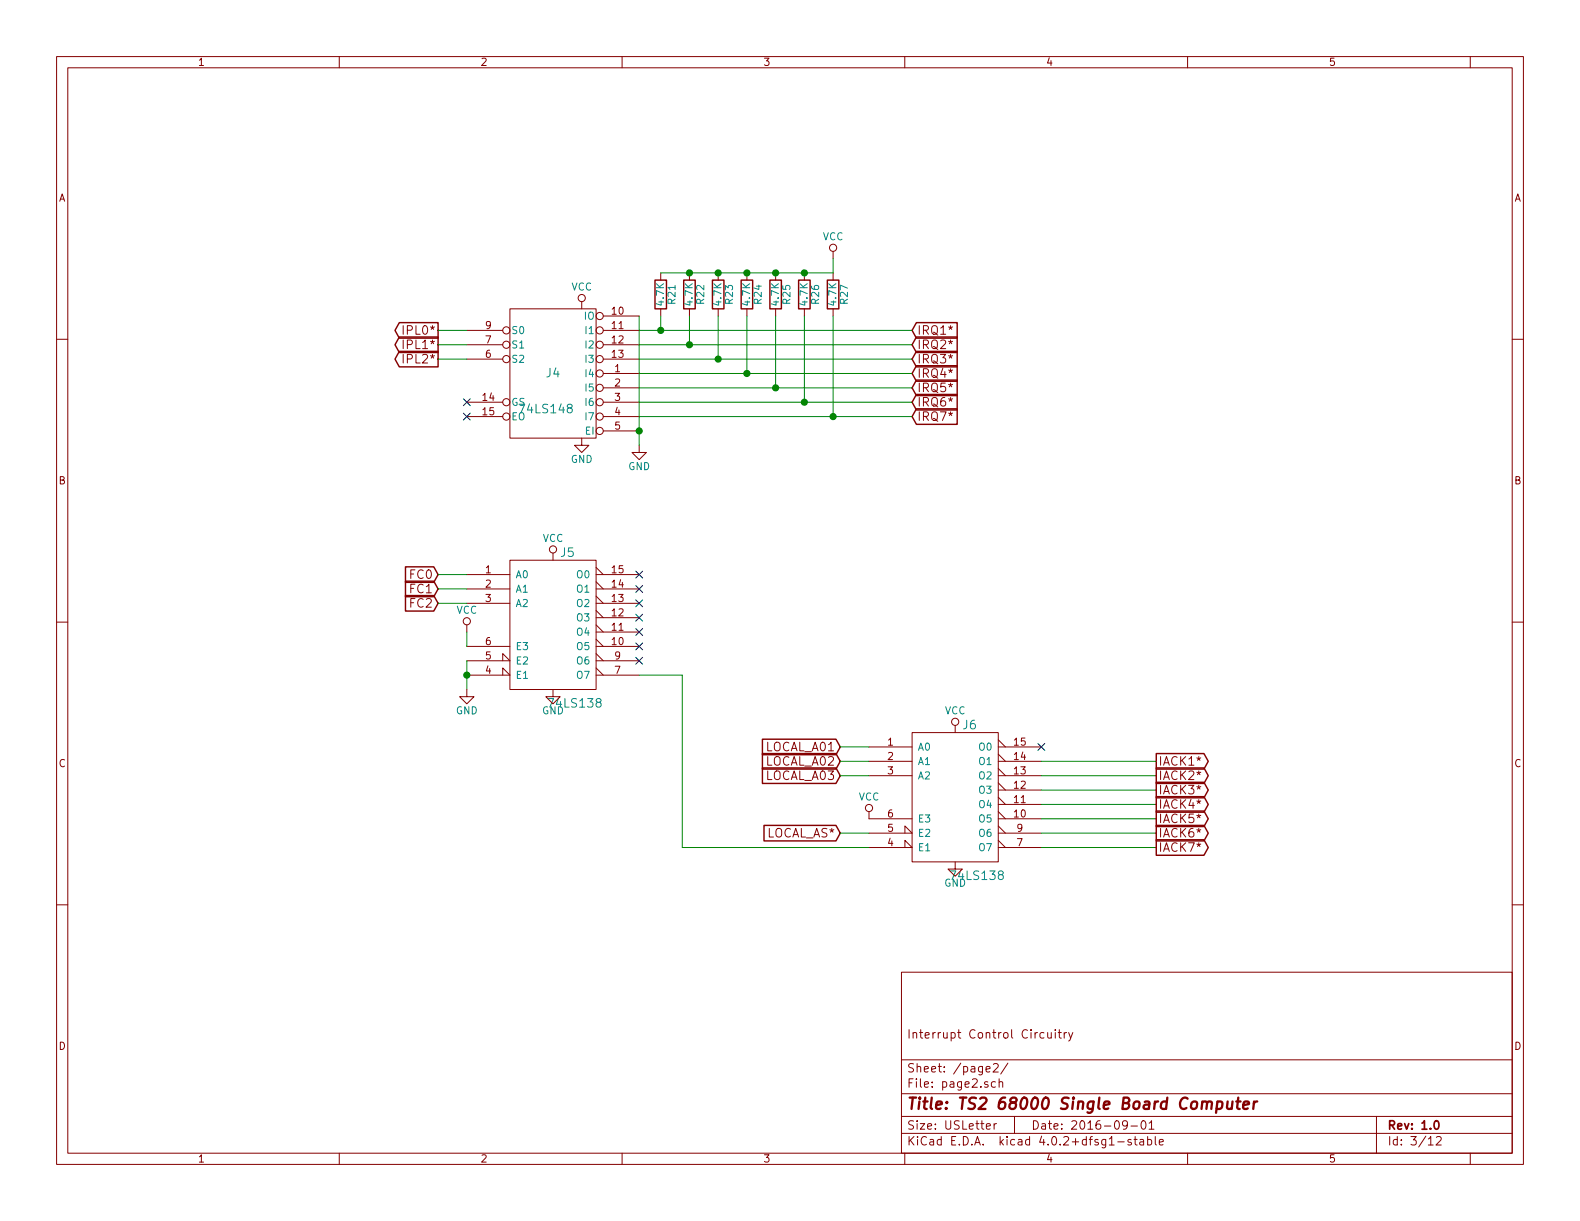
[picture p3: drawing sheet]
EESchema Schematic File Version 2
LIBS:ts2-rescue
LIBS:power
LIBS:device
LIBS:transistors
LIBS:conn
LIBS:linear
LIBS:regul
LIBS:74xx
LIBS:cmos4000
LIBS:adc-dac
LIBS:memory
LIBS:xilinx
LIBS:ts2-cache
EELAYER 25 0
EELAYER END
$Descr USLetter 11000 8500
encoding utf-8
Sheet 3 12
Title "TS2 68000 Single Board Computer"
Date "2016-09-01"
Rev "1.0"
Comp ""
Comment1 "Interrupt Control Circuitry"
Comment2 ""
Comment3 ""
Comment4 ""
$EndDescr
$Comp
L 74LS148 J4
U 1 1
P 3850 2600
F 0 "J4" H 3850 2600 60  0000 C CNN
F 1 "74LS148" H 3900 2350 60  0000 C CNN
F 2 "~" H 3850 2600 60  0000 C CNN
F 3 "~" H 3850 2600 60  0000 C CNN
	1    3850 2600
	-1   0    0    -1  
$EndComp
$Comp
L 74LS138 J5
U 1 1
P 3850 4350
F 0 "J5" H 3950 4850 60  0000 C CNN
F 1 "74LS138" H 4000 3801 60  0000 C CNN
F 2 "~" H 3850 4350 60  0000 C CNN
F 3 "~" H 3850 4350 60  0000 C CNN
	1    3850 4350
	1    0    0    -1  
$EndComp
$Comp
L 74LS138 J6
U 1 1
P 6650 5550
F 0 "J6" H 6750 6050 60  0000 C CNN
F 1 "74LS138" H 6800 5001 60  0000 C CNN
F 2 "~" H 6650 5550 60  0000 C CNN
F 3 "~" H 6650 5550 60  0000 C CNN
	1    6650 5550
	1    0    0    -1  
$EndComp
Text GLabel 3050 2300 0    60   Output ~ 0
IPL0*
Text GLabel 3050 2400 0    60   Output ~ 0
IPL1*
Text GLabel 3050 2500 0    60   Output ~ 0
IPL2*
$Comp
L GND #PWR018
U 1 1
P 4050 3050
F 0 "#PWR018" H 4050 2800 50  0001 C CNN
F 1 "GND" H 4050 2900 50  0000 C CNN
F 2 "" H 4050 3050 50  0000 C CNN
F 3 "" H 4050 3050 50  0000 C CNN
	1    4050 3050
	1    0    0    -1  
$EndComp
$Comp
L VCC #PWR019
U 1 1
P 4050 2150
F 0 "#PWR019" H 4050 2000 50  0001 C CNN
F 1 "VCC" H 4050 2300 50  0000 C CNN
F 2 "" H 4050 2150 50  0000 C CNN
F 3 "" H 4050 2150 50  0000 C CNN
	1    4050 2150
	1    0    0    -1  
$EndComp
$Comp
L GND #PWR020
U 1 1
P 4450 3100
F 0 "#PWR020" H 4450 2850 50  0001 C CNN
F 1 "GND" H 4450 2950 50  0000 C CNN
F 2 "" H 4450 3100 50  0000 C CNN
F 3 "" H 4450 3100 50  0000 C CNN
	1    4450 3100
	1    0    0    -1  
$EndComp
Text GLabel 6350 2300 2    60   Input ~ 0
IRQ1*
Text GLabel 6350 2400 2    60   Input ~ 0
IRQ2*
Text GLabel 6350 2500 2    60   Input ~ 0
IRQ3*
Text GLabel 6350 2600 2    60   Input ~ 0
IRQ4*
Text GLabel 6350 2700 2    60   Input ~ 0
IRQ5*
Text GLabel 6350 2800 2    60   Input ~ 0
IRQ6*
Text GLabel 6350 2900 2    60   Input ~ 0
IRQ7*
$Comp
L R R21
U 1 1
P 4600 2050
F 0 "R21" V 4680 2050 50  0000 C CNN
F 1 "4.7K" V 4600 2050 50  0000 C CNN
F 2 "" V 4530 2050 50  0000 C CNN
F 3 "" H 4600 2050 50  0000 C CNN
	1    4600 2050
	1    0    0    -1  
$EndComp
$Comp
L R R22
U 1 1
P 4800 2050
F 0 "R22" V 4880 2050 50  0000 C CNN
F 1 "4.7K" V 4800 2050 50  0000 C CNN
F 2 "" V 4730 2050 50  0000 C CNN
F 3 "" H 4800 2050 50  0000 C CNN
	1    4800 2050
	1    0    0    -1  
$EndComp
$Comp
L R R23
U 1 1
P 5000 2050
F 0 "R23" V 5080 2050 50  0000 C CNN
F 1 "4.7K" V 5000 2050 50  0000 C CNN
F 2 "" V 4930 2050 50  0000 C CNN
F 3 "" H 5000 2050 50  0000 C CNN
	1    5000 2050
	1    0    0    -1  
$EndComp
$Comp
L R R24
U 1 1
P 5200 2050
F 0 "R24" V 5280 2050 50  0000 C CNN
F 1 "4.7K" V 5200 2050 50  0000 C CNN
F 2 "" V 5130 2050 50  0000 C CNN
F 3 "" H 5200 2050 50  0000 C CNN
	1    5200 2050
	1    0    0    -1  
$EndComp
$Comp
L R R25
U 1 1
P 5400 2050
F 0 "R25" V 5480 2050 50  0000 C CNN
F 1 "4.7K" V 5400 2050 50  0000 C CNN
F 2 "" V 5330 2050 50  0000 C CNN
F 3 "" H 5400 2050 50  0000 C CNN
	1    5400 2050
	1    0    0    -1  
$EndComp
$Comp
L R R26
U 1 1
P 5600 2050
F 0 "R26" V 5680 2050 50  0000 C CNN
F 1 "4.7K" V 5600 2050 50  0000 C CNN
F 2 "" V 5530 2050 50  0000 C CNN
F 3 "" H 5600 2050 50  0000 C CNN
	1    5600 2050
	1    0    0    -1  
$EndComp
$Comp
L R R27
U 1 1
P 5800 2050
F 0 "R27" V 5880 2050 50  0000 C CNN
F 1 "4.7K" V 5800 2050 50  0000 C CNN
F 2 "" V 5730 2050 50  0000 C CNN
F 3 "" H 5800 2050 50  0000 C CNN
	1    5800 2050
	1    0    0    -1  
$EndComp
$Comp
L VCC #PWR021
U 1 1
P 5800 1800
F 0 "#PWR021" H 5800 1650 50  0001 C CNN
F 1 "VCC" H 5800 1950 50  0000 C CNN
F 2 "" H 5800 1800 50  0000 C CNN
F 3 "" H 5800 1800 50  0000 C CNN
	1    5800 1800
	1    0    0    -1  
$EndComp
NoConn ~ 3250 2800
NoConn ~ 3250 2900
Text GLabel 3050 4000 0    60   Input ~ 0
FC0
Text GLabel 3050 4100 0    60   Input ~ 0
FC1
Text GLabel 3050 4200 0    60   Input ~ 0
FC2
Text GLabel 5850 5800 0    60   Input ~ 0
LOCAL_AS*
Text GLabel 5850 5200 0    60   Input ~ 0
LOCAL_A01
Text GLabel 5850 5300 0    60   Input ~ 0
LOCAL_A02
Text GLabel 5850 5400 0    60   Input ~ 0
LOCAL_A03
$Comp
L VCC #PWR022
U 1 1
P 6050 5700
F 0 "#PWR022" H 6050 5550 50  0001 C CNN
F 1 "VCC" H 6050 5850 50  0000 C CNN
F 2 "" H 6050 5700 50  0000 C CNN
F 3 "" H 6050 5700 50  0000 C CNN
	1    6050 5700
	1    0    0    -1  
$EndComp
Wire Wire Line
	3250 2300 3050 2300
Wire Wire Line
	3250 2400 3050 2400
Wire Wire Line
	3250 2500 3050 2500
Wire Wire Line
	4450 2200 4450 3100
Wire Wire Line
	4450 2300 6350 2300
Wire Wire Line
	4450 2400 6350 2400
Wire Wire Line
	4450 2500 6350 2500
Wire Wire Line
	4450 2600 6350 2600
Wire Wire Line
	4450 2700 6350 2700
Wire Wire Line
	4450 2800 6350 2800
Wire Wire Line
	4450 2900 6350 2900
Wire Wire Line
	4600 1900 5800 1900
Connection ~ 4800 1900
Connection ~ 5000 1900
Connection ~ 5200 1900
Connection ~ 5400 1900
Connection ~ 5600 1900
Wire Wire Line
	5800 1900 5800 1800
Wire Wire Line
	4600 2200 4600 2300
Connection ~ 4600 2300
Wire Wire Line
	4800 2200 4800 2400
Connection ~ 4800 2400
Wire Wire Line
	5000 2200 5000 2500
Connection ~ 5000 2500
Wire Wire Line
	5200 2200 5200 2600
Connection ~ 5200 2600
Wire Wire Line
	5400 2200 5400 2700
Connection ~ 5400 2700
Wire Wire Line
	5600 2200 5600 2800
Connection ~ 5600 2800
Wire Wire Line
	5800 2200 5800 2900
Connection ~ 5800 2900
Connection ~ 4450 3000
Wire Wire Line
	3250 4000 3050 4000
Wire Wire Line
	3250 4100 3050 4100
Wire Wire Line
	3250 4200 3050 4200
Wire Wire Line
	6050 5800 5850 5800
Wire Wire Line
	6050 5200 5850 5200
Wire Wire Line
	6050 5300 5850 5300
Wire Wire Line
	6050 5400 5850 5400
Wire Wire Line
	6050 5900 4750 5900
Wire Wire Line
	4750 5900 4750 4700
Wire Wire Line
	4750 4700 4450 4700
Wire Wire Line
	7250 5400 8050 5400
Wire Wire Line
	7250 5500 8050 5500
Wire Wire Line
	7250 5600 8050 5600
Wire Wire Line
	7250 5700 8050 5700
Wire Wire Line
	7250 5800 8050 5800
Wire Wire Line
	7250 5900 8050 5900
Text GLabel 8050 5400 2    60   Output ~ 0
IACK2*
Text GLabel 8050 5500 2    60   Output ~ 0
IACK3*
Text GLabel 8050 5600 2    60   Output ~ 0
IACK4*
Text GLabel 8050 5700 2    60   Output ~ 0
IACK5*
Text GLabel 8050 5800 2    60   Output ~ 0
IACK6*
Text GLabel 8050 5900 2    60   Output ~ 0
IACK7*
NoConn ~ 7250 5200
$Comp
L VCC #PWR023
U 1 1
P 3850 3900
F 0 "#PWR023" H 3850 3750 50  0001 C CNN
F 1 "VCC" H 3850 4050 50  0000 C CNN
F 2 "" H 3850 3900 50  0000 C CNN
F 3 "" H 3850 3900 50  0000 C CNN
	1    3850 3900
	1    0    0    -1  
$EndComp
$Comp
L GND #PWR024
U 1 1
P 3850 4800
F 0 "#PWR024" H 3850 4550 50  0001 C CNN
F 1 "GND" H 3850 4650 50  0000 C CNN
F 2 "" H 3850 4800 50  0000 C CNN
F 3 "" H 3850 4800 50  0000 C CNN
	1    3850 4800
	1    0    0    -1  
$EndComp
Wire Wire Line
	3250 4600 3250 4800
Connection ~ 3250 4700
$Comp
L GND #PWR025
U 1 1
P 3250 4800
F 0 "#PWR025" H 3250 4550 50  0001 C CNN
F 1 "GND" H 3250 4650 50  0000 C CNN
F 2 "" H 3250 4800 50  0000 C CNN
F 3 "" H 3250 4800 50  0000 C CNN
	1    3250 4800
	1    0    0    -1  
$EndComp
$Comp
L VCC #PWR026
U 1 1
P 3250 4400
F 0 "#PWR026" H 3250 4250 50  0001 C CNN
F 1 "VCC" H 3250 4550 50  0000 C CNN
F 2 "" H 3250 4400 50  0000 C CNN
F 3 "" H 3250 4400 50  0000 C CNN
	1    3250 4400
	1    0    0    -1  
$EndComp
Wire Wire Line
	3250 4500 3250 4400
NoConn ~ 4450 4000
NoConn ~ 4450 4100
NoConn ~ 4450 4200
NoConn ~ 4450 4300
NoConn ~ 4450 4400
NoConn ~ 4450 4500
NoConn ~ 4450 4600
$Comp
L GND #PWR027
U 1 1
P 6650 6000
F 0 "#PWR027" H 6650 5750 50  0001 C CNN
F 1 "GND" H 6650 5850 50  0000 C CNN
F 2 "" H 6650 6000 50  0000 C CNN
F 3 "" H 6650 6000 50  0000 C CNN
	1    6650 6000
	1    0    0    -1  
$EndComp
$Comp
L VCC #PWR028
U 1 1
P 6650 5100
F 0 "#PWR028" H 6650 4950 50  0001 C CNN
F 1 "VCC" H 6650 5250 50  0000 C CNN
F 2 "" H 6650 5100 50  0000 C CNN
F 3 "" H 6650 5100 50  0000 C CNN
	1    6650 5100
	1    0    0    -1  
$EndComp
Text GLabel 8050 5300 2    60   Output ~ 0
IACK1*
Wire Wire Line
	7250 5300 8050 5300
$EndSCHEMATC
